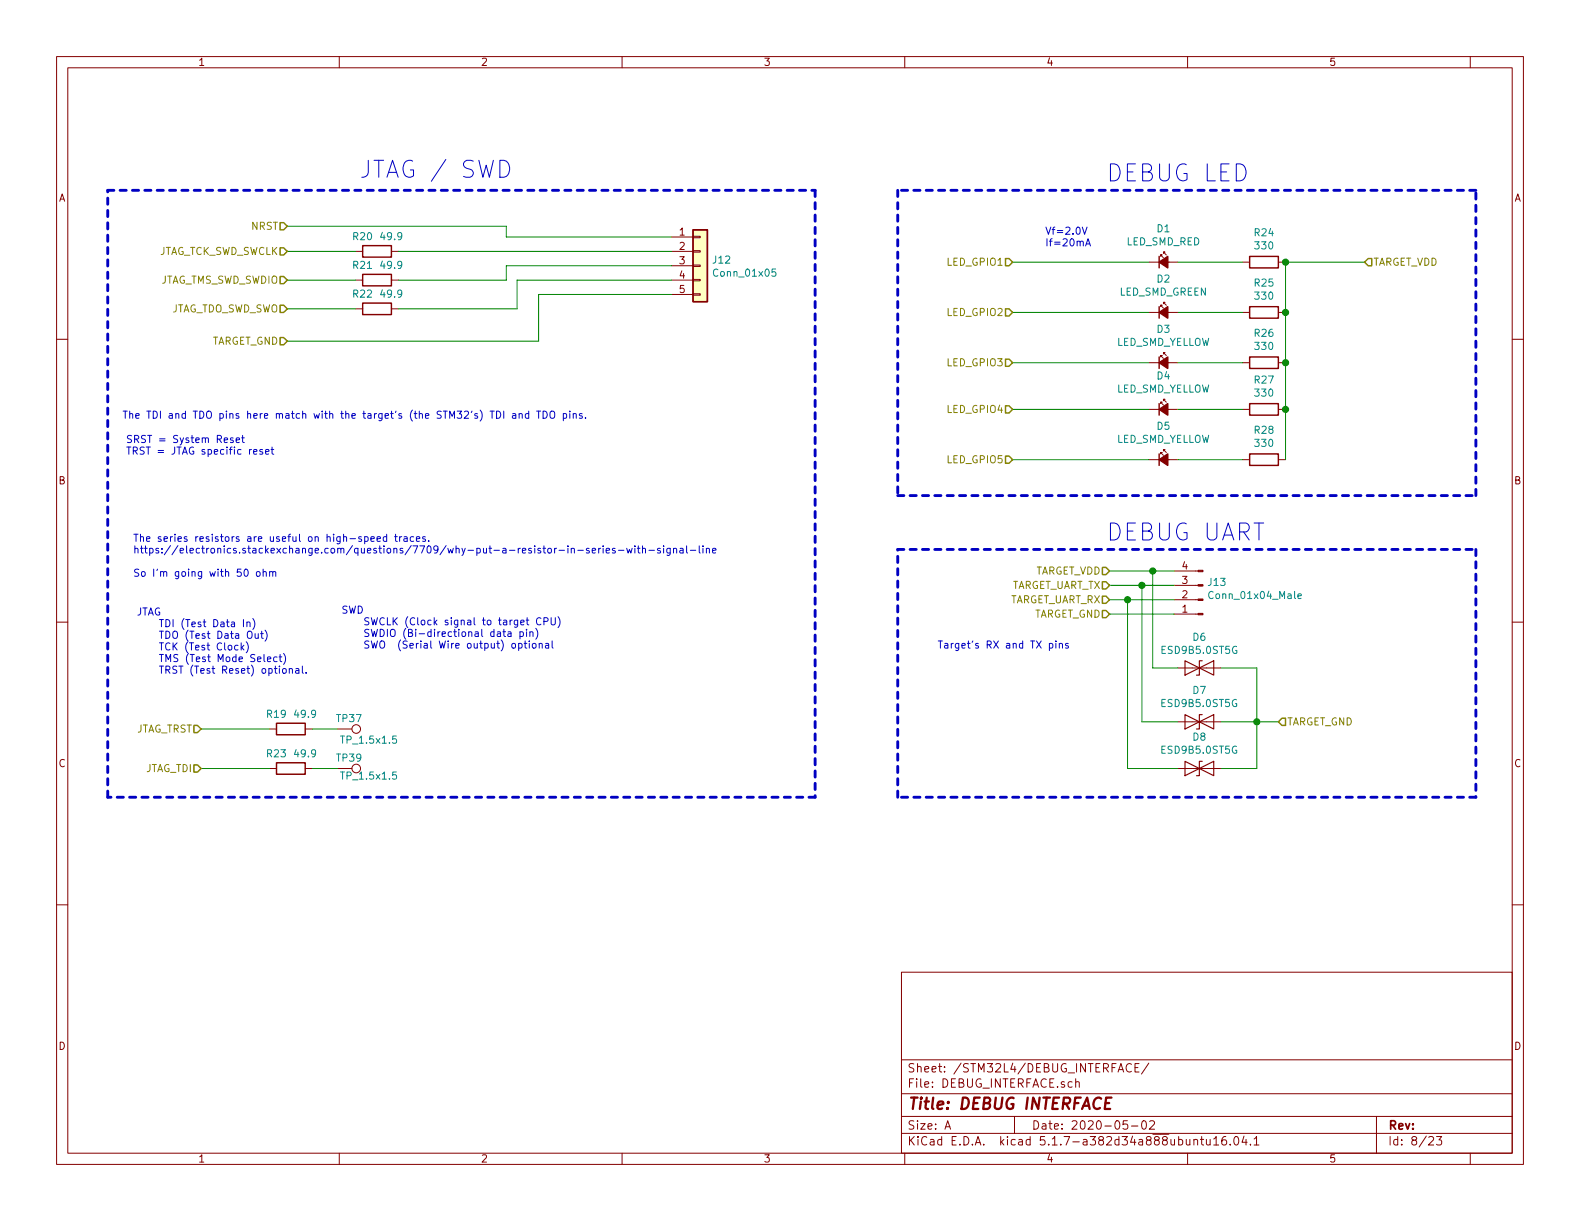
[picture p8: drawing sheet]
EESchema Schematic File Version 4
EELAYER 30 0
EELAYER END
$Descr A 11000 8500
encoding utf-8
Sheet 8 23
Title "DEBUG INTERFACE"
Date "2020-05-02"
Rev ""
Comp ""
Comment1 ""
Comment2 ""
Comment3 ""
Comment4 ""
$EndDescr
Text Notes 925  4025 0    50   ~ 0
The series resistors are useful on high-speed traces. \nhttps://electronics.stackexchange.com/questions/7709/why-put-a-resistor-in-series-with-signal-line\n\nSo I'm going with 50 ohm 
Text HLabel 2000 1575 0    50   Input ~ 0
NRST
Text HLabel 2000 2375 0    50   Input ~ 0
TARGET_GND
Text Notes 950  4700 0    50   ~ 0
JTAG    \n    TDI (Test Data In)\n    TDO (Test Data Out)\n    TCK (Test Clock)\n    TMS (Test Mode Select)\n    TRST (Test Reset) optional.
Text Notes 2375 4525 0    50   ~ 0
SWD\n    SWCLK (Clock signal to target CPU)\n    SWDIO (Bi-directional data pin)\n    SWO  (Serial Wire output) optional
$Comp
L 1K_Custom_Symbol:TP_1.5x1.5 TP39
U 1 1
P 2350 5350
F 0 "TP39" V 2275 5525 50  0000 R CNN
F 1 "TP_1.5x1.5" V 2400 5775 50  0000 R CNN
F 2 "TestPoint:TestPoint_THTPad_1.0x1.0mm_Drill0.5mm" H 2550 5350 50  0001 C CNN
F 3 "~" H 2550 5350 50  0001 C CNN
	1    2350 5350
	0    1    1    0   
$EndComp
Text HLabel 2000 1750 0    50   Input ~ 0
JTAG_TCK_SWD_SWCLK
Text HLabel 2000 2150 0    50   Input ~ 0
JTAG_TDO_SWD_SWO
Text HLabel 2000 1950 0    50   Input ~ 0
JTAG_TMS_SWD_SWDIO
Text HLabel 1400 5350 0    50   Input ~ 0
JTAG_TDI
Wire Wire Line
	2000 1950 2475 1950
Wire Wire Line
	2475 1750 2000 1750
Wire Wire Line
	2000 2150 2475 2150
Wire Wire Line
	1875 5350 1400 5350
Text Notes 850  2925 0    50   ~ 0
The TDI and TDO pins here match with the target's (the STM32's) TDI and TDO pins. \n
Text Notes 2500 1250 0    118  ~ 0
JTAG / SWD
Text Notes 7700 3775 0    118  ~ 0
DEBUG UART
$Comp
L Connector:Conn_01x04_Male J13
U 1 1
P 8375 4175
F 0 "J13" H 8347 4057 50  0000 R CNN
F 1 "Conn_01x04_Male" H 8347 4148 50  0000 R CNN
F 2 "Connector_PinHeader_2.54mm:PinHeader_1x04_P2.54mm_Vertical" H 8375 4175 50  0001 C CNN
F 3 "~" H 8375 4175 50  0001 C CNN
F 4 "PREC004SBAN-M71RC" H 8375 4175 50  0001 C CNN "Mfr. #"
F 5 "https://www.digikey.com/product-detail/en/sullins-connector-solutions/PREC004SBAN-M71RC/S1112EC-04-ND/2774930" H 8375 4175 50  0001 C CNN "Order"
	1    8375 4175
	-1   0    0    1   
$EndComp
Text HLabel 7725 3975 0    50   Input ~ 0
TARGET_VDD
Text HLabel 7725 4275 0    50   Input ~ 0
TARGET_GND
Wire Wire Line
	7725 4275 8175 4275
Wire Wire Line
	8175 3975 8025 3975
Text HLabel 7725 4175 0    50   Input ~ 0
TARGET_UART_RX
Text HLabel 7725 4075 0    50   Input ~ 0
TARGET_UART_TX
Wire Wire Line
	7725 4075 7950 4075
Wire Wire Line
	8175 4175 7850 4175
Text Notes 6525 4525 0    50   ~ 0
Target's RX and TX pins
Text Notes 7700 1275 0    118  ~ 0
DEBUG LED\n
$Comp
L Device:LED_Small_ALT D1
U 1 1
P 8100 1825
F 0 "D1" H 8100 2060 50  0000 C CNN
F 1 "LED_SMD_RED" H 8100 1969 50  0000 C CNN
F 2 "LED_SMD:LED_0603_1608Metric_Pad1.05x0.95mm_HandSolder" V 8100 1825 50  0001 C CNN
F 3 "https://katalog.we-online.de/led/datasheet/150060RS75000.pdf" V 8100 1825 50  0001 C CNN
F 4 "150060RS75000" H 8100 1825 50  0001 C CNN "Mfr. #"
F 5 "https://www.digikey.com/product-detail/en/w%C3%BCrth-elektronik/150060RS75000/732-4978-1-ND/4489899" H 8100 1825 50  0001 C CNN "Order"
	1    8100 1825
	1    0    0    -1  
$EndComp
$Comp
L Device:LED_Small_ALT D2
U 1 1
P 8100 2175
F 0 "D2" H 8100 2410 50  0000 C CNN
F 1 "LED_SMD_GREEN" H 8100 2319 50  0000 C CNN
F 2 "LED_SMD:LED_0603_1608Metric_Pad1.05x0.95mm_HandSolder" V 8100 2175 50  0001 C CNN
F 3 "https://katalog.we-online.de/led/datasheet/150060VS75000.pdf" V 8100 2175 50  0001 C CNN
F 4 "150060VS75000" H 8100 2175 50  0001 C CNN "Mfr. #"
F 5 "https://www.digikey.com/product-detail/en/w%C3%BCrth-elektronik/150060VS75000/732-4980-1-ND/4489904" H 8100 2175 50  0001 C CNN "Order"
	1    8100 2175
	1    0    0    -1  
$EndComp
$Comp
L Device:LED_Small_ALT D3
U 1 1
P 8100 2525
F 0 "D3" H 8100 2760 50  0000 C CNN
F 1 "LED_SMD_YELLOW" H 8100 2669 50  0000 C CNN
F 2 "LED_SMD:LED_0603_1608Metric_Pad1.05x0.95mm_HandSolder" V 8100 2525 50  0001 C CNN
F 3 "https://www.digikey.com/Web%20Export/Common/icons/datasheet.png" V 8100 2525 50  0001 C CNN
F 4 "150060YS75000" H 8100 2525 50  0001 C CNN "Mfr. #"
F 5 "https://www.digikey.com/product-detail/en/w%C3%BCrth-elektronik/150060YS75000/732-4981-1-ND/4489907" H 8100 2525 50  0001 C CNN "Order"
	1    8100 2525
	1    0    0    -1  
$EndComp
Text Notes 7275 1725 0    50   ~ 0
Vf=2.0V \nIf=20mA
Text HLabel 9500 1825 2    50   Input ~ 0
TARGET_VDD
$Comp
L Device:R R24
U 1 1
P 8800 1825
F 0 "R24" V 8593 1825 50  0000 C CNN
F 1 "330" V 8684 1825 50  0000 C CNN
F 2 "Resistor_SMD:R_0603_1608Metric_Pad0.98x0.95mm_HandSolder" V 8730 1825 50  0001 C CNN
F 3 "https://www.mouser.com/datasheet/2/427/dcrcwe3-1762152.pdf" H 8800 1825 50  0001 C CNN
F 4 "CRCW0603330RJNEA" V 8800 1825 50  0001 C CNN "Mfr. #"
F 5 "https://www.mouser.com/ProductDetail/Vishay-Dale/CRCW0603330RJNEA?qs=sGAEpiMZZMvdGkrng054txEw7b1YnvGuOZy2K9Wfq5k%3D" V 8800 1825 50  0001 C CNN "Order"
	1    8800 1825
	0    1    1    0   
$EndComp
Wire Wire Line
	8950 1825 9500 1825
Connection ~ 8950 1825
Wire Wire Line
	8200 1825 8650 1825
Wire Wire Line
	8200 2175 8650 2175
Wire Wire Line
	8200 2525 8650 2525
Wire Wire Line
	8650 2850 8200 2850
Wire Wire Line
	8200 3200 8650 3200
Text HLabel 7050 1825 0    50   Input ~ 0
LED_GPIO1
Text HLabel 7050 2175 0    50   Input ~ 0
LED_GPIO2
Text HLabel 7050 2525 0    50   Input ~ 0
LED_GPIO3
Text HLabel 7050 2850 0    50   Input ~ 0
LED_GPIO4
Text HLabel 7050 3200 0    50   Input ~ 0
LED_GPIO5
Wire Wire Line
	7050 1825 8000 1825
Wire Wire Line
	8000 2175 7050 2175
Wire Wire Line
	7050 2525 8000 2525
Wire Wire Line
	8000 2850 7050 2850
Wire Wire Line
	7050 3200 8000 3200
Wire Wire Line
	8950 1825 8950 2175
$Comp
L Device:R R25
U 1 1
P 8800 2175
F 0 "R25" V 8593 2175 50  0000 C CNN
F 1 "330" V 8684 2175 50  0000 C CNN
F 2 "Resistor_SMD:R_0603_1608Metric_Pad0.98x0.95mm_HandSolder" V 8730 2175 50  0001 C CNN
F 3 "https://www.mouser.com/datasheet/2/427/dcrcwe3-1762152.pdf" H 8800 2175 50  0001 C CNN
F 4 "CRCW0603330RJNEA" V 8800 2175 50  0001 C CNN "Mfr. #"
F 5 "https://www.mouser.com/ProductDetail/Vishay-Dale/CRCW0603330RJNEA?qs=sGAEpiMZZMvdGkrng054txEw7b1YnvGuOZy2K9Wfq5k%3D" V 8800 2175 50  0001 C CNN "Order"
	1    8800 2175
	0    1    1    0   
$EndComp
$Comp
L Device:R R26
U 1 1
P 8800 2525
F 0 "R26" V 8593 2525 50  0000 C CNN
F 1 "330" V 8684 2525 50  0000 C CNN
F 2 "Resistor_SMD:R_0603_1608Metric_Pad0.98x0.95mm_HandSolder" V 8730 2525 50  0001 C CNN
F 3 "https://www.mouser.com/datasheet/2/427/dcrcwe3-1762152.pdf" H 8800 2525 50  0001 C CNN
F 4 "CRCW0603330RJNEA" V 8800 2525 50  0001 C CNN "Mfr. #"
F 5 "https://www.mouser.com/ProductDetail/Vishay-Dale/CRCW0603330RJNEA?qs=sGAEpiMZZMvdGkrng054txEw7b1YnvGuOZy2K9Wfq5k%3D" V 8800 2525 50  0001 C CNN "Order"
	1    8800 2525
	0    1    1    0   
$EndComp
$Comp
L Device:R R27
U 1 1
P 8800 2850
F 0 "R27" V 8593 2850 50  0000 C CNN
F 1 "330" V 8684 2850 50  0000 C CNN
F 2 "Resistor_SMD:R_0603_1608Metric_Pad0.98x0.95mm_HandSolder" V 8730 2850 50  0001 C CNN
F 3 "https://www.mouser.com/datasheet/2/427/dcrcwe3-1762152.pdf" H 8800 2850 50  0001 C CNN
F 4 "CRCW0603330RJNEA" V 8800 2850 50  0001 C CNN "Mfr. #"
F 5 "https://www.mouser.com/ProductDetail/Vishay-Dale/CRCW0603330RJNEA?qs=sGAEpiMZZMvdGkrng054txEw7b1YnvGuOZy2K9Wfq5k%3D" V 8800 2850 50  0001 C CNN "Order"
	1    8800 2850
	0    1    1    0   
$EndComp
$Comp
L Device:R R28
U 1 1
P 8800 3200
F 0 "R28" V 8593 3200 50  0000 C CNN
F 1 "330" V 8684 3200 50  0000 C CNN
F 2 "Resistor_SMD:R_0603_1608Metric_Pad0.98x0.95mm_HandSolder" V 8730 3200 50  0001 C CNN
F 3 "https://www.mouser.com/datasheet/2/427/dcrcwe3-1762152.pdf" H 8800 3200 50  0001 C CNN
F 4 "CRCW0603330RJNEA" V 8800 3200 50  0001 C CNN "Mfr. #"
F 5 "https://www.mouser.com/ProductDetail/Vishay-Dale/CRCW0603330RJNEA?qs=sGAEpiMZZMvdGkrng054txEw7b1YnvGuOZy2K9Wfq5k%3D" V 8800 3200 50  0001 C CNN "Order"
	1    8800 3200
	0    1    1    0   
$EndComp
$Comp
L Device:R R20
U 1 1
P 2625 1750
F 0 "R20" V 2725 1850 50  0000 C CNN
F 1 "49.9" V 2725 1650 50  0000 C CNN
F 2 "Resistor_SMD:R_0603_1608Metric_Pad0.98x0.95mm_HandSolder" V 2555 1750 50  0001 C CNN
F 3 "https://www.mouser.com/datasheet/2/392/susumu_RR_Data_Sheet-1206438.pdf" H 2625 1750 50  0001 C CNN
F 4 "RR0816Q-49R9-D-68R " V 2625 1750 50  0001 C CNN "Mfr. #"
F 5 "https://www.mouser.com/ProductDetail/Susumu/RR0816Q-49R9-D-68R?qs=sGAEpiMZZMvdGkrng054t0uOsFOTJMhbzihXfnlCLAU%3D" V 2625 1750 50  0001 C CNN "Order"
	1    2625 1750
	0    -1   -1   0   
$EndComp
$Comp
L Device:R R21
U 1 1
P 2625 1950
F 0 "R21" V 2725 2050 50  0000 C CNN
F 1 "49.9" V 2725 1850 50  0000 C CNN
F 2 "Resistor_SMD:R_0603_1608Metric_Pad0.98x0.95mm_HandSolder" V 2555 1950 50  0001 C CNN
F 3 "https://www.mouser.com/datasheet/2/392/susumu_RR_Data_Sheet-1206438.pdf" H 2625 1950 50  0001 C CNN
F 4 "RR0816Q-49R9-D-68R " V 2625 1950 50  0001 C CNN "Mfr. #"
F 5 "https://www.mouser.com/ProductDetail/Susumu/RR0816Q-49R9-D-68R?qs=sGAEpiMZZMvdGkrng054t0uOsFOTJMhbzihXfnlCLAU%3D" V 2625 1950 50  0001 C CNN "Order"
	1    2625 1950
	0    -1   -1   0   
$EndComp
$Comp
L Device:R R22
U 1 1
P 2625 2150
F 0 "R22" V 2725 2250 50  0000 C CNN
F 1 "49.9" V 2725 2050 50  0000 C CNN
F 2 "Resistor_SMD:R_0603_1608Metric_Pad0.98x0.95mm_HandSolder" V 2555 2150 50  0001 C CNN
F 3 "https://www.mouser.com/datasheet/2/392/susumu_RR_Data_Sheet-1206438.pdf" H 2625 2150 50  0001 C CNN
F 4 "RR0816Q-49R9-D-68R " V 2625 2150 50  0001 C CNN "Mfr. #"
F 5 "https://www.mouser.com/ProductDetail/Susumu/RR0816Q-49R9-D-68R?qs=sGAEpiMZZMvdGkrng054t0uOsFOTJMhbzihXfnlCLAU%3D" V 2625 2150 50  0001 C CNN "Order"
	1    2625 2150
	0    -1   -1   0   
$EndComp
$Comp
L Device:R R23
U 1 1
P 2025 5350
F 0 "R23" V 2125 5450 50  0000 C CNN
F 1 "49.9" V 2125 5250 50  0000 C CNN
F 2 "Resistor_SMD:R_0603_1608Metric_Pad0.98x0.95mm_HandSolder" V 1955 5350 50  0001 C CNN
F 3 "https://www.mouser.com/datasheet/2/392/susumu_RR_Data_Sheet-1206438.pdf" H 2025 5350 50  0001 C CNN
F 4 "RR0816Q-49R9-D-68R " V 2025 5350 50  0001 C CNN "Mfr. #"
F 5 "https://www.mouser.com/ProductDetail/Susumu/RR0816Q-49R9-D-68R?qs=sGAEpiMZZMvdGkrng054t0uOsFOTJMhbzihXfnlCLAU%3D" V 2025 5350 50  0001 C CNN "Order"
	1    2025 5350
	0    -1   -1   0   
$EndComp
Text Notes 875  3175 0    50   ~ 0
SRST = System Reset\nTRST = JTAG specific reset
$Comp
L Diode:ESD9B5.0ST5G D6
U 1 1
P 8350 4650
F 0 "D6" H 8350 4866 50  0000 C CNN
F 1 "ESD9B5.0ST5G" H 8350 4775 50  0000 C CNN
F 2 "Diode_SMD:D_SOD-923" H 8350 4650 50  0001 C CNN
F 3 "https://www.onsemi.com/pub/Collateral/ESD9B-D.PDF" H 8350 4650 50  0001 C CNN
F 4 "ESD9B5.0ST5G" H 8350 4650 50  0001 C CNN "Mfr. #"
F 5 "https://www.digikey.com/product-detail/en/on-semiconductor/ESD9B5-0ST5G/ESD9B5-0ST5GOSCT-ND/1646497" H 8350 4650 50  0001 C CNN "Order"
	1    8350 4650
	1    0    0    -1  
$EndComp
$Comp
L Diode:ESD9B5.0ST5G D7
U 1 1
P 8350 5025
F 0 "D7" H 8350 4809 50  0000 C CNN
F 1 "ESD9B5.0ST5G" H 8350 4900 50  0000 C CNN
F 2 "Diode_SMD:D_SOD-923" H 8350 5025 50  0001 C CNN
F 3 "https://www.onsemi.com/pub/Collateral/ESD9B-D.PDF" H 8350 5025 50  0001 C CNN
F 4 "ESD9B5.0ST5G" H 8350 5025 50  0001 C CNN "Mfr. #"
F 5 "https://www.digikey.com/product-detail/en/on-semiconductor/ESD9B5-0ST5G/ESD9B5-0ST5GOSCT-ND/1646497" H 8350 5025 50  0001 C CNN "Order"
	1    8350 5025
	-1   0    0    1   
$EndComp
$Comp
L Diode:ESD9B5.0ST5G D8
U 1 1
P 8350 5350
F 0 "D8" H 8350 5134 50  0000 C CNN
F 1 "ESD9B5.0ST5G" H 8350 5225 50  0000 C CNN
F 2 "Diode_SMD:D_SOD-923" H 8350 5350 50  0001 C CNN
F 3 "https://www.onsemi.com/pub/Collateral/ESD9B-D.PDF" H 8350 5350 50  0001 C CNN
F 4 "ESD9B5.0ST5G" H 8350 5350 50  0001 C CNN "Mfr. #"
F 5 "https://www.digikey.com/product-detail/en/on-semiconductor/ESD9B5-0ST5G/ESD9B5-0ST5GOSCT-ND/1646497" H 8350 5350 50  0001 C CNN "Order"
	1    8350 5350
	-1   0    0    1   
$EndComp
Wire Wire Line
	8025 3975 8025 4650
Connection ~ 8025 3975
Wire Wire Line
	8025 3975 7725 3975
Wire Wire Line
	7950 4075 7950 5025
Connection ~ 7950 4075
Wire Wire Line
	7950 4075 8175 4075
Wire Wire Line
	7850 4175 7850 5350
Connection ~ 7850 4175
Wire Wire Line
	7850 4175 7725 4175
Text HLabel 8900 5025 2    50   Input ~ 0
TARGET_GND
Wire Wire Line
	8500 5025 8750 5025
Wire Wire Line
	8500 4650 8750 4650
Wire Wire Line
	8750 4650 8750 5025
Connection ~ 8750 5025
Wire Wire Line
	8750 5025 8900 5025
Wire Wire Line
	8500 5350 8750 5350
Wire Wire Line
	8750 5350 8750 5025
Wire Wire Line
	1875 5075 1400 5075
Text HLabel 1400 5075 0    50   Input ~ 0
JTAG_TRST
$Comp
L 1K_Custom_Symbol:TP_1.5x1.5 TP37
U 1 1
P 2350 5075
F 0 "TP37" V 2275 5250 50  0000 R CNN
F 1 "TP_1.5x1.5" V 2425 5500 50  0000 R CNN
F 2 "TestPoint:TestPoint_THTPad_1.0x1.0mm_Drill0.5mm" H 2550 5075 50  0001 C CNN
F 3 "~" H 2550 5075 50  0001 C CNN
	1    2350 5075
	0    1    1    0   
$EndComp
$Comp
L Device:R R19
U 1 1
P 2025 5075
F 0 "R19" V 2125 5175 50  0000 C CNN
F 1 "49.9" V 2125 4975 50  0000 C CNN
F 2 "Resistor_SMD:R_0603_1608Metric_Pad0.98x0.95mm_HandSolder" V 1955 5075 50  0001 C CNN
F 3 "https://www.mouser.com/datasheet/2/392/susumu_RR_Data_Sheet-1206438.pdf" H 2025 5075 50  0001 C CNN
F 4 "RR0816Q-49R9-D-68R " V 2025 5075 50  0001 C CNN "Mfr. #"
F 5 "https://www.mouser.com/ProductDetail/Susumu/RR0816Q-49R9-D-68R?qs=sGAEpiMZZMvdGkrng054t0uOsFOTJMhbzihXfnlCLAU%3D" V 2025 5075 50  0001 C CNN "Order"
	1    2025 5075
	0    -1   -1   0   
$EndComp
Wire Wire Line
	3525 1950 3525 1850
Wire Wire Line
	3525 1850 4675 1850
Wire Wire Line
	3600 2150 3600 1950
Wire Wire Line
	3600 1950 4675 1950
Wire Wire Line
	2000 2375 3750 2375
$Comp
L Connector_Generic:Conn_01x05 J12
U 1 1
P 4875 1850
F 0 "J12" H 4955 1892 50  0000 L CNN
F 1 "Conn_01x05" H 4955 1801 50  0000 L CNN
F 2 "Connector_PinHeader_2.54mm:PinHeader_1x05_P2.54mm_Vertical" H 4875 1850 50  0001 C CNN
F 3 "~" H 4875 1850 50  0001 C CNN
F 4 "PH1-05-UA" H 4875 1850 50  0001 C CNN "Mfr. #"
F 5 "https://www.digikey.com/product-detail/en/adam-tech/PH1-05-UA/2057-PH1-05-UA-ND/9830343" H 4875 1850 50  0001 C CNN "Order"
	1    4875 1850
	1    0    0    -1  
$EndComp
Wire Wire Line
	3750 2050 4675 2050
Wire Wire Line
	3750 2050 3750 2375
Wire Wire Line
	2000 1575 3525 1575
Wire Wire Line
	3525 1575 3525 1650
Wire Wire Line
	3525 1650 4675 1650
Wire Wire Line
	2175 5350 2350 5350
Wire Wire Line
	2175 5075 2350 5075
$Comp
L Device:LED_Small_ALT D4
U 1 1
P 8100 2850
F 0 "D4" H 8100 3085 50  0000 C CNN
F 1 "LED_SMD_YELLOW" H 8100 2994 50  0000 C CNN
F 2 "LED_SMD:LED_0603_1608Metric_Pad1.05x0.95mm_HandSolder" V 8100 2850 50  0001 C CNN
F 3 "https://www.digikey.com/Web%20Export/Common/icons/datasheet.png" V 8100 2850 50  0001 C CNN
F 4 "150060YS75000" H 8100 2850 50  0001 C CNN "Mfr. #"
F 5 "https://www.digikey.com/product-detail/en/w%C3%BCrth-elektronik/150060YS75000/732-4981-1-ND/4489907" H 8100 2850 50  0001 C CNN "Order"
	1    8100 2850
	1    0    0    -1  
$EndComp
$Comp
L Device:LED_Small_ALT D5
U 1 1
P 8100 3200
F 0 "D5" H 8100 3435 50  0000 C CNN
F 1 "LED_SMD_YELLOW" H 8100 3344 50  0000 C CNN
F 2 "LED_SMD:LED_0603_1608Metric_Pad1.05x0.95mm_HandSolder" V 8100 3200 50  0001 C CNN
F 3 "https://www.digikey.com/Web%20Export/Common/icons/datasheet.png" V 8100 3200 50  0001 C CNN
F 4 "150060YS75000" H 8100 3200 50  0001 C CNN "Mfr. #"
F 5 "https://www.digikey.com/product-detail/en/w%C3%BCrth-elektronik/150060YS75000/732-4981-1-ND/4489907" H 8100 3200 50  0001 C CNN "Order"
	1    8100 3200
	1    0    0    -1  
$EndComp
Connection ~ 8950 2175
Connection ~ 8950 2525
Connection ~ 8950 2850
Wire Wire Line
	8950 2175 8950 2525
Wire Wire Line
	8950 2525 8950 2850
Wire Wire Line
	8950 2850 8950 3200
Wire Notes Line width 20
	750  1325 5675 1325
Wire Notes Line width 20
	5675 1325 5675 5550
Wire Notes Line width 20
	5675 5550 750  5550
Wire Notes Line width 20
	750  5550 750  1325
Wire Notes Line width 20
	6250 1325 6250 3450
Wire Notes Line width 20
	6250 3450 10275 3450
Wire Notes Line width 20
	10275 3450 10275 1325
Wire Notes Line width 20
	10275 1325 6250 1325
Wire Wire Line
	8025 4650 8200 4650
Wire Wire Line
	8200 5025 7950 5025
Wire Wire Line
	7850 5350 8200 5350
Wire Notes Line width 20
	6250 3825 10275 3825
Wire Notes Line width 20
	10275 3825 10275 5550
Wire Notes Line width 20
	10275 5550 6250 5550
Wire Notes Line width 20
	6250 5550 6250 3825
Wire Wire Line
	2775 1950 3525 1950
Wire Wire Line
	2775 1750 4675 1750
Wire Wire Line
	2775 2150 3600 2150
$EndSCHEMATC
